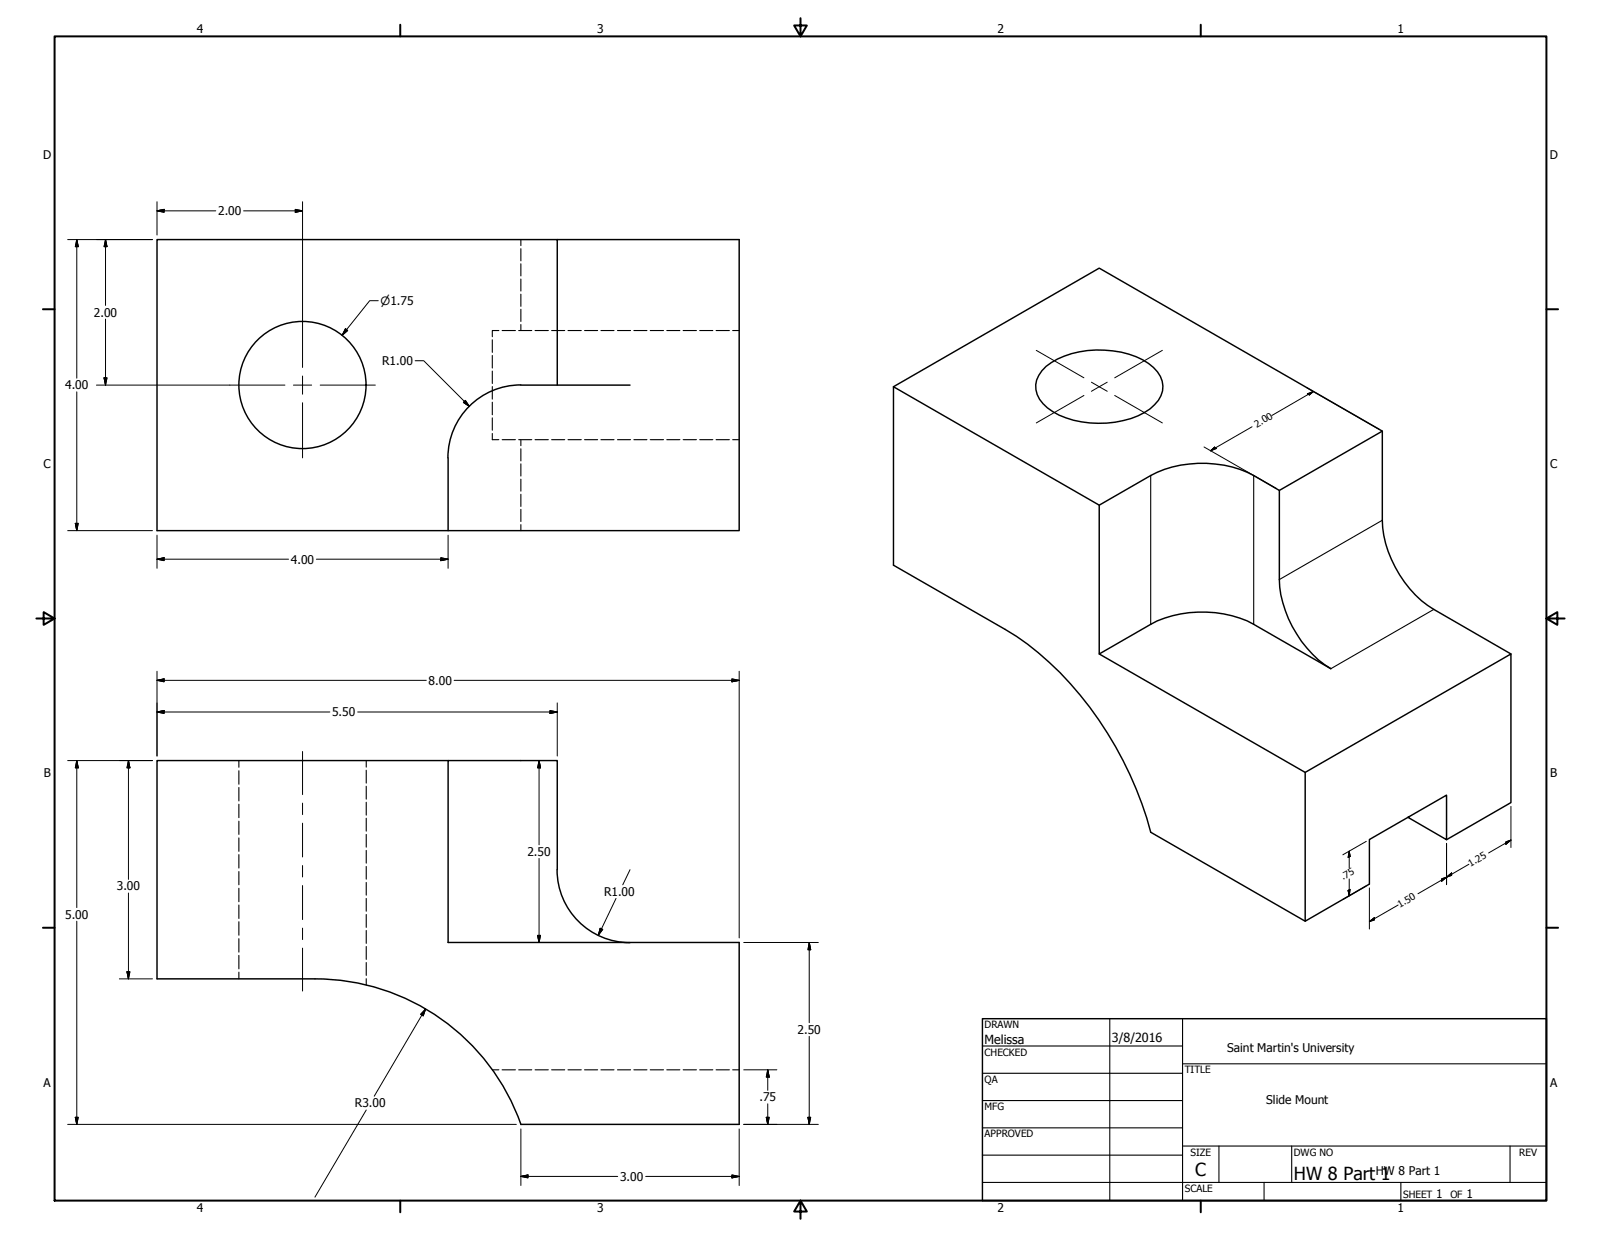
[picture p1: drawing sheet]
<svg xmlns="http://www.w3.org/2000/svg" width="559mm" height="432mm" viewBox="0 0 559 432" stroke-linecap="round" stroke-linejoin="round" font-family="sans-serif">
<!-- layer: Hidden (ANSI) -->
<g fill="none" stroke="#000" stroke-width=".38">
<path d="M181.8 83.6v2.1M181.8 86.8v4.3M181.8 92.1v4.2M181.8 97.4v4.2M171.8 118.6v4.4M174.1 115.4h-2.3v2.1M175.3 115.4h4.6M181 115.4h4.6M181.8 102.7v4.2M181.8 107.9v4.3M181.8 113.3v2.1M186.8 115.4h4.6"/>
<path d="M192.5 115.4h4.6M198.2 115.4h4.7M204 115.4h4.6M209.7 115.4h4.6M215.5 115.4h4.6M221.2 115.4h4.6M226.9 115.4h4.7M232.7 115.4h4.6M238.4 115.4h4.7M244.2 115.4h4.6M249.9 115.4h4.7M255.7 115.4h2.3"/>
<path d="M171.8 124.1v4.4M171.8 129.5v4.4M171.8 134.9v4.4M171.8 140.4v4.4M171.8 145.9v4.3M171.8 151.3v2.2h2.3M175.3 153.5h4.6M181 153.5h4.6M181.8 153.5v2.1M181.8 156.7v4.2M186.8 153.5h4.6M192.5 153.5h4.6"/>
<path d="M198.2 153.5h4.7M204 153.5h4.6M209.7 153.5h4.6M215.5 153.5h4.6M221.2 153.5h4.6M226.9 153.5h4.7M232.7 153.5h4.6M238.4 153.5h4.7M244.2 153.5h4.6M249.9 153.5h4.7M255.7 153.5h2.3M181.8 161.9v4.3"/>
<path d="M181.8 167.3v4.1M181.8 172.5v4.3M181.8 177.8v4.3M181.8 183.1v2.1M83.4 265.5v2.3M83.4 269v4.7M83.4 274.9v4.7M127.8 265.5v2.3M127.8 268.9v4.5M127.8 274.4v4.6M83.4 280.7v4.7M83.4 286.6v4.7"/>
<path d="M83.4 292.5v4.7M83.4 298.3v4.7M127.8 280v4.5M127.8 285.6v4.5M127.8 291.3v4.4M127.8 296.9v4.4M83.4 304.2v4.7M83.4 310.1v4.7M83.4 315.9v4.7M127.8 302.5v4.4M127.8 308v4.5M127.8 313.6v4.5"/>
<path d="M127.8 319.2v4.5M83.4 321.8v4.7M83.4 327.7v4.7M83.4 333.5v4.7M83.4 339.3v2.4M127.8 324.8v4.5M127.8 330.4v4.5M127.8 336v4.5M127.8 341.6v2.3M171.8 373.4h2.3M175.3 373.4h4.6M181 373.4h4.6"/>
<path d="M186.8 373.4h4.6M192.5 373.4h4.6M198.2 373.4h4.7M204 373.4h4.6M209.7 373.4h4.6M215.5 373.4h4.6M221.2 373.4h4.6M226.9 373.4h4.7M232.7 373.4h4.6M238.4 373.4h4.7M244.2 373.4h4.6M249.9 373.4h4.7"/>
<path d="M255.7 373.4h2.3"/>
</g>
<!-- layer: Visible (ANSI) -->
<g fill="none" stroke="#000" stroke-width=".51">
<path d="M194.5 83.6h63.5v101.6h-203.2v-101.6h139.7v50.8M181.8 134.4a25.4 25.4 0 0 0-25.5 25.4M181.8 134.4h38.1M311.8 135l71.9-41.4 98.8 56.9-36 20.7M365.1 127.9a32.7 32.7 0 0 1 26.3-5 20.1 20.1 0 0 1 13.6 8.5 8.1 8.1 0 0 1-2 9.9 27.6 27.6 0 0 1-19.7 6.5 27.1 27.1 0 0 1-19.3-6.9 8.5 8.5 0 0 1 1.1-13zM156.4 159.8v25.4M383.7 176.3l-71.9-41.3v62.3l39 22.4a109.3 109.3 0 0 1 38.6 41 125.4 125.4 0 0 1 12.2 29.8l53.9 31.1M401.6 166a39.8 39.8 0 0 1 36 0M383.7 228.3l71.8 41.3M156.4 265.5h-101.6v76.2h55.1a76.2 76.2 0 0 1 71.9 50.8M491.4 285.3l13.5 7.8v-15.5l-26.9 15.5v15.5l-22.5 13v-52l71.9-41.3v51.9l-22.5 12.9M194.4 303.6a25.4 25.4 0 0 0 25.5 25.5"/>
<path d="M194.5 303.6v-38.1h-38.1v63.5h101.6v63.5h-76.2"/>
<circle cx="105.6" cy="134.4" r="22.2"/>
</g>
<!-- layer: Visible Narrow (ANSI) -->
<path d="M401.6 166v51.9M437.6 166v51.9M482.5 181.6l-36 20.7M500.4 212.7l-35.9 20.7" fill="none" stroke="#000" stroke-width=".38"/>
<path d="M482.5 150.5v31.1a39.5 39.5 0 0 0 17.9 31.1l27 15.6M401.6 166l-17.9 10.3v52l17.9-10.4a39.8 39.8 0 0 1 36 0l26.9 15.5a39.8 39.8 0 0 1-18-31.1v-31.1l-8.9-5.2" fill="none" stroke="#000" stroke-width=".51"/>
<!-- layer: Border (ANSI) -->
<g fill="none" stroke="#000" stroke-width=".7">
<path d="M19 12.7h520.8v406.4h-520.8zM139.7 8.6v4.1M279.4 6.3v6.4l-2.2-3.8h4.4l-2.2 3.8M419.1 8.6v4.1M15 107.9h4M539.8 107.9h4M12.7 215.9h6.3l-3.8-2.2v4.4l3.8-2.2M539.8 215.9l3.8 2.2v-4.4l-3.8 2.2h6.3M15 323.8h4M539.8 323.8h4M139.7 419.1v4.1M279.4 419.1l2.2 3.8h-4.4l2.2-3.8v6.3"/>
<path d="M419.1 419.1v4.1"/>
</g>
<!-- layer: Title (ANSI) -->
<g fill="none" stroke="#000" stroke-width=".38">
<path d="M387.3 355.6v63.5M412.7 355.6v63.5M342.9 365.1h69.8M342.9 374.6h69.8M412.7 371.3h127.1M342.9 384.2h69.8M342.9 393.7h69.8M342.9 412.7h196.9M342.9 403.2h69.8M412.7 400h127.1M425.4 400v12.7M441.2 412.7v6.4"/>
<path d="M450.8 400v12.7M488.9 412.7v6.4M527 400v12.7"/>
</g>
<path d="M342.9 355.6h196.9v63.5h-196.9z" fill="none" stroke="#000" stroke-width=".51"/>
<!-- layer: Dimension (ANSI) -->
<g fill="none" stroke="#000" stroke-width=".35">
<path d="M54.8 73.6l2.5-.5v1zM54.8 70.4v11.6M54.8 73.6h20.5M85 73.6h20.6M103.1 73.1l2.5 .5-2.5 .5zM105.6 70.4v38.6M23.6 83.6h29.6M26.8 83.6l.5 2.5h-1zM26.8 83.6v48.4M36.8 83.6l.5 2.5h-1zM36.8 83.6v23M36.8 111.4v23"/>
<path d="M120.6 114.7l.7 .7-1.9 1.6zM132 105h-3l-9.6 12M26.8 136.8v48.4M33.7 134.4h46.5M36.3 131.9h1l-.5 2.5zM144.9 125.9h3l15.9 16M456.2 135.4l25.1 14.5M456.3 137.5l2.1-.8-1.4 1.2zM458.4 136.7l-14.5 8.3M161.7 140.5l.7-.7 1.4 2.1zM420.2 156l25.3 14.5M422.5 157.4l1.4-1.3 .7 .4z"/>
<path d="M437 149l-14.5 8.4M23.6 185.2h29.6M26.3 182.7h1l-.5 2.5zM54.8 195.2l2.5-.5v1zM54.8 186.8v11.6M54.8 195.2h45.9M110.4 195.2h46M153.9 194.7l2.5 .5-2.5 .5zM156.4 186.8v11.6M54.8 237.5l2.5-.5v1zM54.8 237.5h94M54.8 234.3v29.6"/>
<path d="M158.5 237.5h99.5M255.5 237l2.5 .5-2.5 .5zM258 234.3v93.1M54.8 248.5l2.5-.5v1zM54.8 248.5h60.3M124.8 248.5h69.7M192 248l2.5 .5-2.5 .5zM194.5 245.4v18.5M23.6 265.5h29.6M26.8 265.5l.5 2.5h-1zM26.8 265.5v51.3M44.8 265.5l.5 2.5h-1z"/>
<path d="M44.8 265.5v41.5M188.2 265.5l.5 2.5h-1.1zM188.2 265.5v29.4M188.2 299.7v29.3M470.9 297.1l.3 1.9-.7 .3zM470.9 297.1v5.9M476.9 293.7l-8.2 4.7M504.9 294.4v14.4M525.6 293.9l1.8-.7-1.8 1.5zM527.4 293.2l-7.8 4.6M527.4 281.5v14.3M44.8 311.7v30"/>
<path d="M215 313.6l-6.1 12.9M219.9 303.6l-2.5 5.3M470.5 310.8l.7-.3-.3 2.2zM470.9 306.8v5.9M476.9 309.2l-8.2 4.8M478 309.9v14.4M488 315.9l-10 5.8M503.2 306.8l1.7-.6-1.7 1.4zM504.9 306.2l1.8-1.5v.9zM512.7 301.7l-17.8 10.3M26.8 321.6v70.9M44.3 339.2h1l-.5 2.5z"/>
<path d="M187.6 326.5h1.1l-.5 2.5zM209.5 324l.9 .4-1.5 2.1zM259.6 329h26M282.4 329l.6 2.5h-1zM282.4 329v28M478 321.7l1.7-1.4v.8zM41.7 341.7h11.5M148.5 352.2l-.8 2.4-.9-.5zM148.5 352.2l-17.9 30.5M259.6 373.4h11.5M268 373.4l.5 2.6h-1zM268 373.4v7.2"/>
<path d="M282.4 361.8v30.7M23.6 392.5h156.6M26.3 390h1l-.5 2.5zM127.8 387.5l-17.9 30.4M181.8 394.1v19.7M258 394.1v19.7M259.6 392.5h26M267.5 390h1l-.5 2.5zM268 385.3v7.2M282 390h1l-.6 2.5zM181.8 410.7l2.5-.6v1.1zM181.8 410.7h33.8"/>
<path d="M225.4 410.7h32.6M255.5 410.1l2.5 .6-2.5 .5z"/>
</g>
<g fill="#000" stroke="#000" stroke-width=".35">
<path d="M54.8 73.6l2.5-.5zM54.8 73.6l2.5-.5v1zM103.1 74.1l2.5-.5zM103.1 73.1l2.5 .5-2.5 .5zM26.8 83.6l.5 2.5zM26.8 83.6l.5 2.5h-1zM36.8 83.6l.5 2.5zM36.8 83.6l.5 2.5h-1zM120.6 114.7l-1.2 2.3zM120.6 114.7l.7 .7-1.9 1.6zM36.3 131.9l.5 2.5zM36.3 131.9h1l-.5 2.5z"/>
<path d="M457 137.9l1.4-1.2zM456.3 137.5l2.1-.8-1.4 1.2zM161.7 140.5l2.1 1.4zM161.7 140.5l.7-.7 1.4 2.1zM422.5 157.4l1.4-1.3zM422.5 157.4l1.4-1.3 .7 .4zM26.3 182.7l.5 2.5zM26.3 182.7h1l-.5 2.5zM54.8 195.2l2.5-.5zM54.8 195.2l2.5-.5v1zM153.9 195.7l2.5-.5zM153.9 194.7l2.5 .5-2.5 .5z"/>
<path d="M54.8 237.5l2.5-.5zM54.8 237.5l2.5-.5v1zM255.5 238l2.5-.5zM255.5 237l2.5 .5-2.5 .5zM54.8 248.5l2.5-.5zM54.8 248.5l2.5-.5v1zM192 249l2.5-.5zM192 248l2.5 .5-2.5 .5zM26.8 265.5l.5 2.5zM26.8 265.5l.5 2.5h-1zM44.8 265.5l.5 2.5zM44.8 265.5l.5 2.5h-1z"/>
<path d="M188.2 265.5l.5 2.5zM188.2 265.5l.5 2.5h-1.1zM470.9 297.1l.3 1.9zM470.9 297.1l.3 1.9-.7 .3zM525.6 294.7l1.8-1.5zM525.6 293.9l1.8-.7-1.8 1.5zM470.5 310.8l.4 1.9zM470.5 310.8l.7-.3-.3 2.2zM503.2 307.6l1.7-1.4zM503.2 306.8l1.7-.6-1.7 1.4zM504.9 306.2l1.8-1.5zM504.9 306.2l1.8-1.5v.9z"/>
<path d="M44.3 339.2l.5 2.5zM44.3 339.2h1l-.5 2.5zM187.6 326.5l.6 2.5zM187.6 326.5h1.1l-.5 2.5zM209.5 324l-.6 2.5zM209.5 324l.9 .4-1.5 2.1zM282.4 329l.6 2.5zM282.4 329l.6 2.5h-1zM478 321.7l1.7-1.4zM478 321.7l1.7-1.4v.8zM148.5 352.2l-.8 2.4zM148.5 352.2l-.8 2.4-.9-.5z"/>
<path d="M268 373.4l.5 2.6zM268 373.4l.5 2.6h-1zM26.3 390l.5 2.5zM26.3 390h1l-.5 2.5zM267.5 390l.5 2.5zM267.5 390h1l-.5 2.5zM282 390l.4 2.5zM282 390h1l-.6 2.5zM181.8 410.7l2.5-.6zM181.8 410.7l2.5-.6v1.1zM255.5 411.2l2.5-.5zM255.5 410.1l2.5 .6-2.5 .5z"/>
</g>
<!-- layer: Center Mark (ANSI) -->
<g fill="none" stroke="#000" stroke-width=".35">
<path d="M105.6 109v19.3M80.2 134.4h19.2M102.4 134.4h6.4M105.6 131.3v6.3M111.8 134.4h19.2M361.7 122.3l16.6 9.6M378.3 138l-16.6 9.6M380.9 133.4l2.8 1.6M383.7 135l2.8 1.6M383.7 135l-2.8 1.6M386.5 133.4l-2.8 1.6M389.1 138l16.6 9.6"/>
<path d="M405.7 122.3l-16.6 9.6M105.6 140.6v19.2"/>
</g>
<!-- layer: Centerline (ANSI) -->
<path d="M105.6 262.3v15.1M105.6 280.4v4M105.6 287.3v11.8M105.6 302.1v4M105.6 309.1v11.9M105.6 324v4M105.6 331v14.9" fill="none" stroke="#000" stroke-width=".35"/>
<g font-size="6.3">
<text x="417.2" y="410.6">C</text>
<text x="451.6" y="411.9">HW 8 Part 1</text>
</g>
<g font-size="4.4">
<text x="343.7" y="364.3">Melissa</text>
<text x="388.1" y="363.7">3/8/2016</text>
</g>
<g font-size="4.2">
<text x="68.7" y="11.7">4</text>
<text x="208.4" y="11.7">3</text>
<text x="348.1" y="11.7">2</text>
<text x="487.8" y="11.7">1</text>
<text x="15.1" y="55.5">D</text>
<text x="540.9" y="55.5">D</text>
<text x="76.1" y="75.1">2.00</text>
<text x="32.8" y="110.6">2.00</text>
<text x="133.4" y="127.4">R1.00</text>
<text x="22.7" y="136">4.00</text>
<text x="15.2" y="163.4">C</text>
<text x="541" y="163.4">C</text>
<text x="101.5" y="196.7">4.00</text>
<text x="149.6" y="239">8.00</text>
<text x="115.9" y="250.1">5.50</text>
<text x="15.3" y="271.4">B</text>
<text x="541.1" y="271.4">B</text>
<text x="184.1" y="298.8">2.50</text>
<text x="40.8" y="310.8">3.00</text>
<text x="210.8" y="312.8">R1.00</text>
<text x="22.7" y="320.7">5.00</text>
<text x="278.4" y="360.9">2.50</text>
<text x="428.3" y="367.1">Saint Martin's University</text>
<text x="15.2" y="379.3">A</text>
<text x="541" y="379.3">A</text>
<text x="123.9" y="386.6">R3.00</text>
<text x="265" y="384.5">.75</text>
<text x="442" y="385.5">Slide Mount</text>
<text x="216.4" y="412.2">3.00</text>
<text x="480.3" y="410">HW 8 Part 1</text>
<text x="501.3" y="418.3">1</text>
<text x="511.8" y="418.3">1</text>
<text x="68.7" y="423.2">4</text>
<text x="208.4" y="423.2">3</text>
<text x="348.1" y="423.2">2</text>
<text x="487.8" y="423.2">1</text>
</g>
<text font-size="4" x="132.8" y="106.4">⌀1.75</text>
<g font-size="3.5">
<text x="343.7" y="358.9">DRAWN</text>
<text x="343.7" y="368.5">CHECKED</text>
<text x="413.5" y="374.6">TITLE</text>
<text x="343.7" y="378">QA</text>
<text x="343.7" y="387.5">MFG</text>
<text x="343.7" y="397.1">APPROVED</text>
<text x="415.5" y="403.4">SIZE</text>
<text x="451.6" y="403.4">DWG NO</text>
<text x="530.3" y="403.4">REV</text>
<text x="413.5" y="416.1">SCALE</text>
<text x="489.7" y="418.3">SHEET</text>
<text x="506.2" y="418.3">OF</text>
</g>
<g font-size="3.4">
<text x="438.7" y="149.3" transform="rotate(-30 438.7 149.3)">2.00</text>
<text x="513.3" y="302.6" transform="rotate(-30 513.3 302.6)">1.25</text>
<text x="468.8" y="307.3" transform="rotate(-30 468.8 307.3)">.75</text>
<text x="488.6" y="316.9" transform="rotate(-30 488.6 316.9)">1.50</text>
</g>
</svg>
